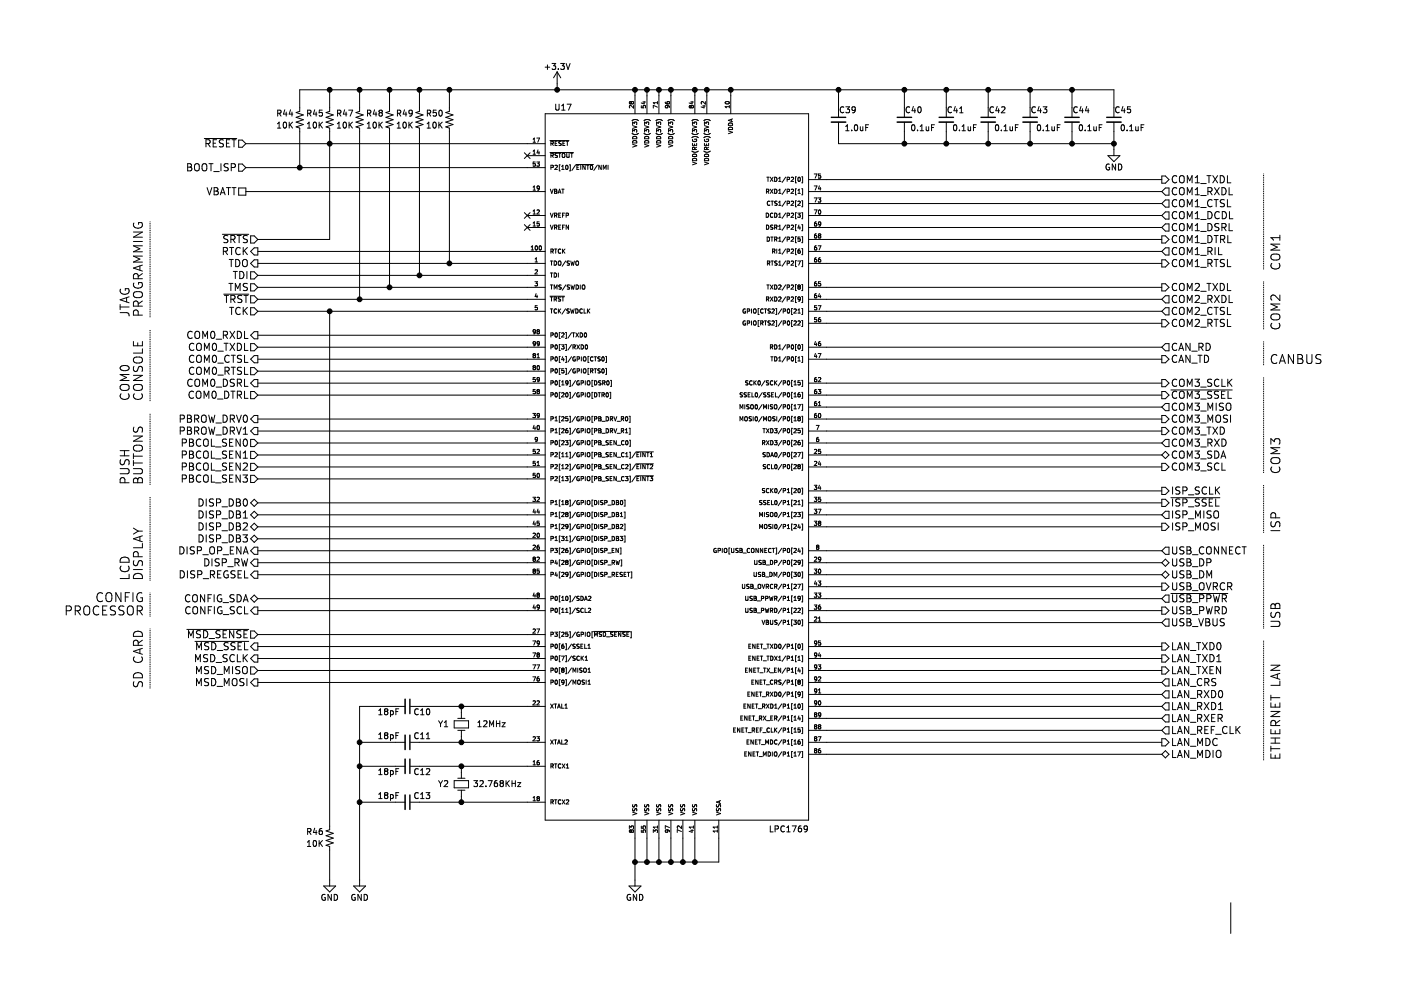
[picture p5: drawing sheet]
EESchema Schematic File Version 2
LIBS:my-maxim
LIBS:my-conn
LIBS:my-gates
LIBS:my-display
LIBS:my-cmos4000
LIBS:my-osc
LIBS:my-interface
LIBS:my-74xx
LIBS:my-ftdi
LIBS:my-microchip
LIBS:my-regul
LIBS:my-power
LIBS:my-nxp
LIBS:my-device
LIBS:squid-cache
EELAYER 25 0
EELAYER END
$Descr A4 11693 8268
encoding utf-8
Sheet 5 11
Title "SERIAL SQUID"
Date "2016-05-02"
Rev "-"
Comp "Tratech Solutions, Inc., Seoul, South Korea"
Comment1 "Email: rclott@tratechsol.com"
Comment2 "Author: Chris Lott"
Comment3 ""
Comment4 ""
$EndDescr
$Comp
L RES R49
U 1 1
P 3500 1000
F 0 "R49" H 3550 1050 50  0000 L CNN
F 1 "10K" H 3550 950 50  0000 L CNN
F 2 "Resistors_SMD:R_0805_HandSoldering" H 3500 1000 50  0001 C CNN
F 3 "" H 3500 1000 50  0000 C CNN
F 4 "36" H 0   0   50  0001 C CNN "FN"
F 5 "RES" H 0   0   50  0001 C CNN "Family"
F 6 "ROHM" H 0   0   50  0001 C CNN "MFR"
F 7 "MCR10ERTF1002" H 0   0   50  0001 C CNN "PN"
F 8 "Digikey" H 0   0   50  0001 C CNN "VENDOR"
F 9 "RHM10.0KCHCT-ND" H 0   0   50  0001 C CNN "VSN"
F 10 "10.0K" H 0   0   50  0001 C CNN "Value"
	1    3500 1000
	-1   0    0    -1  
$EndComp
$Comp
L RES R50
U 1 1
P 3750 1000
F 0 "R50" H 3800 1050 50  0000 L CNN
F 1 "10K" H 3800 950 50  0000 L CNN
F 2 "Resistors_SMD:R_0805_HandSoldering" H 3750 1000 50  0001 C CNN
F 3 "" H 3750 1000 50  0000 C CNN
F 4 "36" H 0   0   50  0001 C CNN "FN"
F 5 "RES" H 0   0   50  0001 C CNN "Family"
F 6 "ROHM" H 0   0   50  0001 C CNN "MFR"
F 7 "MCR10ERTF1002" H 0   0   50  0001 C CNN "PN"
F 8 "Digikey" H 0   0   50  0001 C CNN "VENDOR"
F 9 "RHM10.0KCHCT-ND" H 0   0   50  0001 C CNN "VSN"
F 10 "10.0K" H 0   0   50  0001 C CNN "Value"
	1    3750 1000
	-1   0    0    -1  
$EndComp
$Comp
L RES R48
U 1 1
P 3250 1000
F 0 "R48" H 3300 1050 50  0000 L CNN
F 1 "10K" H 3300 950 50  0000 L CNN
F 2 "Resistors_SMD:R_0805_HandSoldering" H 3250 1000 50  0001 C CNN
F 3 "" H 3250 1000 50  0000 C CNN
F 4 "36" H 0   0   50  0001 C CNN "FN"
F 5 "RES" H 0   0   50  0001 C CNN "Family"
F 6 "ROHM" H 0   0   50  0001 C CNN "MFR"
F 7 "MCR10ERTF1002" H 0   0   50  0001 C CNN "PN"
F 8 "Digikey" H 0   0   50  0001 C CNN "VENDOR"
F 9 "RHM10.0KCHCT-ND" H 0   0   50  0001 C CNN "VSN"
F 10 "10.0K" H 0   0   50  0001 C CNN "Value"
	1    3250 1000
	-1   0    0    -1  
$EndComp
$Comp
L RES R47
U 1 1
P 3000 1000
F 0 "R47" H 3050 1050 50  0000 L CNN
F 1 "10K" H 3050 950 50  0000 L CNN
F 2 "Resistors_SMD:R_0805_HandSoldering" H 3000 1000 50  0001 C CNN
F 3 "" H 3000 1000 50  0000 C CNN
F 4 "36" H 0   0   50  0001 C CNN "FN"
F 5 "RES" H 0   0   50  0001 C CNN "Family"
F 6 "ROHM" H 0   0   50  0001 C CNN "MFR"
F 7 "MCR10ERTF1002" H 0   0   50  0001 C CNN "PN"
F 8 "Digikey" H 0   0   50  0001 C CNN "VENDOR"
F 9 "RHM10.0KCHCT-ND" H 0   0   50  0001 C CNN "VSN"
F 10 "10.0K" H 0   0   50  0001 C CNN "Value"
	1    3000 1000
	-1   0    0    -1  
$EndComp
$Comp
L +3.3V #PWR057
U 1 1
P 4650 700
F 0 "#PWR057" H 4650 550 50  0001 C CNN
F 1 "+3.3V" H 4650 840 50  0000 C CNN
F 2 "" H 4650 700 50  0000 C CNN
F 3 "" H 4650 700 50  0000 C CNN
	1    4650 700 
	1    0    0    -1  
$EndComp
$Comp
L RES R45
U 1 1
P 2750 1000
F 0 "R45" H 2800 1050 50  0000 L CNN
F 1 "10K" H 2800 950 50  0000 L CNN
F 2 "Resistors_SMD:R_0805_HandSoldering" H 2750 1000 50  0001 C CNN
F 3 "" H 2750 1000 50  0000 C CNN
F 4 "36" H 0   0   50  0001 C CNN "FN"
F 5 "RES" H 0   0   50  0001 C CNN "Family"
F 6 "ROHM" H 0   0   50  0001 C CNN "MFR"
F 7 "MCR10ERTF1002" H 0   0   50  0001 C CNN "PN"
F 8 "Digikey" H 0   0   50  0001 C CNN "VENDOR"
F 9 "RHM10.0KCHCT-ND" H 0   0   50  0001 C CNN "VSN"
F 10 "10.0K" H 0   0   50  0001 C CNN "Value"
	1    2750 1000
	-1   0    0    -1  
$EndComp
$Comp
L Crystal_Small Y1
U 1 1
P 3850 6050
F 0 "Y1" V 3850 5900 50  0000 C CNN
F 1 "12MHz" V 3850 6300 50  0000 C CNN
F 2 "my-crystals:Crystal_SMD_5032_2Pads" H 3850 6050 50  0001 C CNN
F 3 "" H 3850 6050 50  0000 C CNN
F 4 "20" H 0   0   50  0001 C CNN "FN"
F 5 "OSC" H 0   0   50  0001 C CNN "Family"
F 6 "CTS FREQUENCY" H 0   0   50  0001 C CNN "MFR"
F 7 "445C35A12M00000" H 0   0   50  0001 C CNN "PN"
F 8 "Digikey" H 0   0   50  0001 C CNN "VENDOR"
F 9 "CTX1435CT-ND" H 0   0   50  0001 C CNN "VSN"
F 10 "12.000MHz" H 0   0   50  0001 C CNN "Value"
	1    3850 6050
	0    1    1    0   
$EndComp
$Comp
L LPC1769-SQUID U17
U 1 1
P 5700 3700
F 0 "U17" H 4700 6500 50  0000 C CNN
F 1 "LPC1769" H 6750 500 50  0000 R TNN
F 2 "my-housings-qfp:LQFP-100_14x14mm_Pitch0.5mm" H 5875 3475 50  0001 C CNN
F 3 "" H 5700 3700 50  0000 C CNN
F 4 "1" H 0   0   50  0001 C CNN "FN"
F 5 "IC" H 0   0   50  0001 C CNN "Family"
F 6 "NXP SEMICONDUCTOR" H 0   0   50  0001 C CNN "MFR"
F 7 "LPC1769FBD100" H 0   0   50  0001 C CNN "PN"
F 8 "Digikey" H 0   0   50  0001 C CNN "VENDOR"
F 9 "568-4966-ND" H 0   0   50  0001 C CNN "VSN"
F 10 "LPC1769" H 0   0   50  0001 C CNN "Value"
	1    5700 3700
	1    0    0    -1  
$EndComp
$Comp
L C_Small C10
U 1 1
P 3400 5900
F 0 "C10" V 3450 5950 50  0000 L CNN
F 1 "18pF" V 3450 5650 50  0000 L CNN
F 2 "Capacitors_SMD:C_0805_HandSoldering" H 3400 5900 50  0001 C CNN
F 3 "" H 3400 5900 50  0000 C CNN
F 4 "28" H 0   0   50  0001 C CNN "FN"
F 5 "CAP" H 0   0   50  0001 C CNN "Family"
F 6 "KEMET" H 0   0   50  0001 C CNN "MFR"
F 7 "C0805C180J5GACTU" H 0   0   50  0001 C CNN "PN"
F 8 "Digikey" H 0   0   50  0001 C CNN "VENDOR"
F 9 "399-1112-1-ND" H 0   0   50  0001 C CNN "VSN"
F 10 "18pF" H 0   0   50  0001 C CNN "Value"
	1    3400 5900
	0    1    1    0   
$EndComp
$Comp
L C_Small C11
U 1 1
P 3400 6200
F 0 "C11" V 3350 6250 50  0000 L CNN
F 1 "18pF" V 3350 5950 50  0000 L CNN
F 2 "Capacitors_SMD:C_0805_HandSoldering" H 3400 6200 50  0001 C CNN
F 3 "" H 3400 6200 50  0000 C CNN
F 4 "28" H 0   0   50  0001 C CNN "FN"
F 5 "CAP" H 0   0   50  0001 C CNN "Family"
F 6 "KEMET" H 0   0   50  0001 C CNN "MFR"
F 7 "C0805C180J5GACTU" H 0   0   50  0001 C CNN "PN"
F 8 "Digikey" H 0   0   50  0001 C CNN "VENDOR"
F 9 "399-1112-1-ND" H 0   0   50  0001 C CNN "VSN"
F 10 "18pF" H 0   0   50  0001 C CNN "Value"
	1    3400 6200
	0    1    1    0   
$EndComp
$Comp
L GND #PWR058
U 1 1
P 3000 7350
F 0 "#PWR058" H 3000 7100 50  0001 C CNN
F 1 "GND" H 3000 7200 50  0000 C CNN
F 2 "" H 3000 7350 50  0000 C CNN
F 3 "" H 3000 7350 50  0000 C CNN
	1    3000 7350
	1    0    0    -1  
$EndComp
$Comp
L Crystal_Small Y2
U 1 1
P 3850 6550
F 0 "Y2" V 3850 6400 50  0000 C CNN
F 1 "32.768KHz" V 3850 6850 50  0000 C CNN
F 2 "my-crystals:Crystal_SMD_3215_2Pads" H 3850 6550 50  0001 C CNN
F 3 "" H 3850 6550 50  0000 C CNN
F 4 "21" H 0   0   50  0001 C CNN "FN"
F 5 "OSC" H 0   0   50  0001 C CNN "Family"
F 6 "CTS FREQUENCY" H 0   0   50  0001 C CNN "MFR"
F 7 "TF322P32K7680" H 0   0   50  0001 C CNN "PN"
F 8 "Digikey" H 0   0   50  0001 C CNN "VENDOR"
F 9 "CTX1160CT-ND" H 0   0   50  0001 C CNN "VSN"
F 10 "32.768KHz" H 0   0   50  0001 C CNN "Value"
	1    3850 6550
	0    1    1    0   
$EndComp
$Comp
L C_Small C13
U 1 1
P 3400 6700
F 0 "C13" V 3350 6750 50  0000 L CNN
F 1 "18pF" V 3350 6450 50  0000 L CNN
F 2 "Capacitors_SMD:C_0805_HandSoldering" H 3400 6700 50  0001 C CNN
F 3 "" H 3400 6700 50  0000 C CNN
F 4 "28" H 0   0   50  0001 C CNN "FN"
F 5 "CAP" H 0   0   50  0001 C CNN "Family"
F 6 "KEMET" H 0   0   50  0001 C CNN "MFR"
F 7 "C0805C180J5GACTU" H 0   0   50  0001 C CNN "PN"
F 8 "Digikey" H 0   0   50  0001 C CNN "VENDOR"
F 9 "399-1112-1-ND" H 0   0   50  0001 C CNN "VSN"
F 10 "18pF" H 0   0   50  0001 C CNN "Value"
	1    3400 6700
	0    1    1    0   
$EndComp
$Comp
L C_Small C12
U 1 1
P 3400 6400
F 0 "C12" V 3450 6450 50  0000 L CNN
F 1 "18pF" V 3450 6150 50  0000 L CNN
F 2 "Capacitors_SMD:C_0805_HandSoldering" H 3400 6400 50  0001 C CNN
F 3 "" H 3400 6400 50  0000 C CNN
F 4 "28" H 0   0   50  0001 C CNN "FN"
F 5 "CAP" H 0   0   50  0001 C CNN "Family"
F 6 "KEMET" H 0   0   50  0001 C CNN "MFR"
F 7 "C0805C180J5GACTU" H 0   0   50  0001 C CNN "PN"
F 8 "Digikey" H 0   0   50  0001 C CNN "VENDOR"
F 9 "399-1112-1-ND" H 0   0   50  0001 C CNN "VSN"
F 10 "18pF" H 0   0   50  0001 C CNN "Value"
	1    3400 6400
	0    1    1    0   
$EndComp
$Comp
L GND #PWR059
U 1 1
P 5300 7350
F 0 "#PWR059" H 5300 7100 50  0001 C CNN
F 1 "GND" H 5300 7200 50  0000 C CNN
F 2 "" H 5300 7350 50  0000 C CNN
F 3 "" H 5300 7350 50  0000 C CNN
	1    5300 7350
	1    0    0    -1  
$EndComp
$Comp
L RES R46
U 1 1
P 2750 7000
F 0 "R46" H 2800 7050 50  0000 L CNN
F 1 "10K" H 2800 6950 50  0000 L CNN
F 2 "Resistors_SMD:R_0805_HandSoldering" H 2750 7000 50  0001 C CNN
F 3 "" H 2750 7000 50  0000 C CNN
F 4 "36" H 0   0   50  0001 C CNN "FN"
F 5 "RES" H 0   0   50  0001 C CNN "Family"
F 6 "ROHM" H 0   0   50  0001 C CNN "MFR"
F 7 "MCR10ERTF1002" H 0   0   50  0001 C CNN "PN"
F 8 "Digikey" H 0   0   50  0001 C CNN "VENDOR"
F 9 "RHM10.0KCHCT-ND" H 0   0   50  0001 C CNN "VSN"
F 10 "10.0K" H 0   0   50  0001 C CNN "Value"
	1    2750 7000
	-1   0    0    -1  
$EndComp
$Comp
L GND #PWR060
U 1 1
P 2750 7350
F 0 "#PWR060" H 2750 7100 50  0001 C CNN
F 1 "GND" H 2750 7200 50  0000 C CNN
F 2 "" H 2750 7350 50  0000 C CNN
F 3 "" H 2750 7350 50  0000 C CNN
	1    2750 7350
	1    0    0    -1  
$EndComp
$Comp
L RES R44
U 1 1
P 2500 1000
F 0 "R44" H 2550 1050 50  0000 L CNN
F 1 "10K" H 2550 950 50  0000 L CNN
F 2 "Resistors_SMD:R_0805_HandSoldering" H 2500 1000 50  0001 C CNN
F 3 "" H 2500 1000 50  0000 C CNN
F 4 "36" H 0   0   50  0001 C CNN "FN"
F 5 "RES" H 0   0   50  0001 C CNN "Family"
F 6 "ROHM" H 0   0   50  0001 C CNN "MFR"
F 7 "MCR10ERTF1002" H 0   0   50  0001 C CNN "PN"
F 8 "Digikey" H 0   0   50  0001 C CNN "VENDOR"
F 9 "RHM10.0KCHCT-ND" H 0   0   50  0001 C CNN "VSN"
F 10 "10.0K" H 0   0   50  0001 C CNN "Value"
	1    2500 1000
	-1   0    0    -1  
$EndComp
$Comp
L C_Small C40
U 1 1
P 7550 1000
F 0 "C40" H 7400 1050 50  0000 L BNN
F 1 "0.1uF" H 7500 900 50  0000 R BNN
F 2 "Capacitors_SMD:C_0805_HandSoldering" H 7550 1000 50  0001 C CNN
F 3 "" H 7550 1000 50  0000 C CNN
F 4 "25" H 0   0   50  0001 C CNN "FN"
F 5 "CAP" H 0   0   50  0001 C CNN "Family"
F 6 "KEMET" H 0   0   50  0001 C CNN "MFR"
F 7 "C0805C104K5RACTU" H 0   0   50  0001 C CNN "PN"
F 8 "Digikey" H 0   0   50  0001 C CNN "VENDOR"
F 9 "399-1170-1-ND" H 0   0   50  0001 C CNN "VSN"
F 10 "0.1uF" H 0   0   50  0001 C CNN "Value"
	1    7550 1000
	-1   0    0    -1  
$EndComp
$Comp
L C_Small C41
U 1 1
P 7900 1000
F 0 "C41" H 7750 1050 50  0000 L BNN
F 1 "0.1uF" H 7850 900 50  0000 R BNN
F 2 "Capacitors_SMD:C_0805_HandSoldering" H 7900 1000 50  0001 C CNN
F 3 "" H 7900 1000 50  0000 C CNN
F 4 "25" H 0   0   50  0001 C CNN "FN"
F 5 "CAP" H 0   0   50  0001 C CNN "Family"
F 6 "KEMET" H 0   0   50  0001 C CNN "MFR"
F 7 "C0805C104K5RACTU" H 0   0   50  0001 C CNN "PN"
F 8 "Digikey" H 0   0   50  0001 C CNN "VENDOR"
F 9 "399-1170-1-ND" H 0   0   50  0001 C CNN "VSN"
F 10 "0.1uF" H 0   0   50  0001 C CNN "Value"
	1    7900 1000
	-1   0    0    -1  
$EndComp
$Comp
L C_Small C44
U 1 1
P 8950 1000
F 0 "C44" H 8800 1050 50  0000 L BNN
F 1 "0.1uF" H 8900 900 50  0000 R BNN
F 2 "Capacitors_SMD:C_0805_HandSoldering" H 8950 1000 50  0001 C CNN
F 3 "" H 8950 1000 50  0000 C CNN
F 4 "25" H 0   0   50  0001 C CNN "FN"
F 5 "CAP" H 0   0   50  0001 C CNN "Family"
F 6 "KEMET" H 0   0   50  0001 C CNN "MFR"
F 7 "C0805C104K5RACTU" H 0   0   50  0001 C CNN "PN"
F 8 "Digikey" H 0   0   50  0001 C CNN "VENDOR"
F 9 "399-1170-1-ND" H 0   0   50  0001 C CNN "VSN"
F 10 "0.1uF" H 0   0   50  0001 C CNN "Value"
	1    8950 1000
	-1   0    0    -1  
$EndComp
$Comp
L C_Small C45
U 1 1
P 9300 1000
F 0 "C45" H 9150 1050 50  0000 L BNN
F 1 "0.1uF" H 9250 900 50  0000 R BNN
F 2 "Capacitors_SMD:C_0805_HandSoldering" H 9300 1000 50  0001 C CNN
F 3 "" H 9300 1000 50  0000 C CNN
F 4 "25" H 0   0   50  0001 C CNN "FN"
F 5 "CAP" H 0   0   50  0001 C CNN "Family"
F 6 "KEMET" H 0   0   50  0001 C CNN "MFR"
F 7 "C0805C104K5RACTU" H 0   0   50  0001 C CNN "PN"
F 8 "Digikey" H 0   0   50  0001 C CNN "VENDOR"
F 9 "399-1170-1-ND" H 0   0   50  0001 C CNN "VSN"
F 10 "0.1uF" H 0   0   50  0001 C CNN "Value"
	1    9300 1000
	-1   0    0    -1  
$EndComp
$Comp
L C_Small C42
U 1 1
P 8250 1000
F 0 "C42" H 8100 1050 50  0000 L BNN
F 1 "0.1uF" H 8200 900 50  0000 R BNN
F 2 "Capacitors_SMD:C_0805_HandSoldering" H 8250 1000 50  0001 C CNN
F 3 "" H 8250 1000 50  0000 C CNN
F 4 "25" H 0   0   50  0001 C CNN "FN"
F 5 "CAP" H 0   0   50  0001 C CNN "Family"
F 6 "KEMET" H 0   0   50  0001 C CNN "MFR"
F 7 "C0805C104K5RACTU" H 0   0   50  0001 C CNN "PN"
F 8 "Digikey" H 0   0   50  0001 C CNN "VENDOR"
F 9 "399-1170-1-ND" H 0   0   50  0001 C CNN "VSN"
F 10 "0.1uF" H 0   0   50  0001 C CNN "Value"
	1    8250 1000
	-1   0    0    -1  
$EndComp
$Comp
L C_Small C43
U 1 1
P 8600 1000
F 0 "C43" H 8450 1050 50  0000 L BNN
F 1 "0.1uF" H 8550 900 50  0000 R BNN
F 2 "Capacitors_SMD:C_0805_HandSoldering" H 8600 1000 50  0001 C CNN
F 3 "" H 8600 1000 50  0000 C CNN
F 4 "25" H 0   0   50  0001 C CNN "FN"
F 5 "CAP" H 0   0   50  0001 C CNN "Family"
F 6 "KEMET" H 0   0   50  0001 C CNN "MFR"
F 7 "C0805C104K5RACTU" H 0   0   50  0001 C CNN "PN"
F 8 "Digikey" H 0   0   50  0001 C CNN "VENDOR"
F 9 "399-1170-1-ND" H 0   0   50  0001 C CNN "VSN"
F 10 "0.1uF" H 0   0   50  0001 C CNN "Value"
	1    8600 1000
	-1   0    0    -1  
$EndComp
$Comp
L C_Small C39
U 1 1
P 7000 1000
F 0 "C39" H 6850 1050 50  0000 L BNN
F 1 "1.0uF" H 6950 900 50  0000 R BNN
F 2 "Capacitors_SMD:C_0805_HandSoldering" H 7000 1000 50  0001 C CNN
F 3 "" H 7000 1000 50  0000 C CNN
F 4 "27" H 0   0   50  0001 C CNN "FN"
F 5 "CAP" H 0   0   50  0001 C CNN "Family"
F 6 "KEMET" H 0   0   50  0001 C CNN "MFR"
F 7 "C0805C105K5RACTU" H 0   0   50  0001 C CNN "PN"
F 8 "Digikey" H 0   0   50  0001 C CNN "VENDOR"
F 9 "399-7409-1-ND" H 0   0   50  0001 C CNN "VSN"
F 10 "1.0uF" H 0   0   50  0001 C CNN "Value"
	1    7000 1000
	-1   0    0    -1  
$EndComp
$Comp
L GND #PWR061
U 1 1
P 9300 1250
F 0 "#PWR061" H 9300 1000 50  0001 C CNN
F 1 "GND" H 9300 1100 50  0000 C CNN
F 2 "" H 9300 1250 50  0000 C CNN
F 3 "" H 9300 1250 50  0000 C CNN
	1    9300 1250
	1    0    0    -1  
$EndComp
Text HLabel 2150 2800 0    60   Output ~ 0
COM0_RXDL
Text HLabel 2150 2900 0    60   Input ~ 0
COM0_TXDL
Text HLabel 2150 3000 0    60   Output ~ 0
COM0_CTSL
Text HLabel 2150 3100 0    60   Input ~ 0
COM0_RTSL
Text HLabel 2150 3200 0    60   Output ~ 0
COM0_DSRL
Text HLabel 2150 3300 0    60   Input ~ 0
COM0_DTRL
Text HLabel 9700 2200 2    60   Output ~ 0
COM1_RTSL
Text HLabel 9700 1500 2    60   Output ~ 0
COM1_TXDL
Text HLabel 9700 2000 2    60   Output ~ 0
COM1_DTRL
Text HLabel 9700 1900 2    60   Input ~ 0
COM1_DSRL
Text HLabel 9700 1600 2    60   Input ~ 0
COM1_RXDL
Text HLabel 9700 1700 2    60   Input ~ 0
COM1_CTSL
Text HLabel 9700 2100 2    60   Input ~ 0
COM1_RIL
Text HLabel 9700 1800 2    60   Input ~ 0
COM1_DCDL
Text HLabel 9700 2700 2    60   Output ~ 0
COM2_RTSL
Text HLabel 9700 2400 2    60   Output ~ 0
COM2_TXDL
Text HLabel 9700 2500 2    60   Input ~ 0
COM2_RXDL
Text HLabel 9700 2600 2    60   Input ~ 0
COM2_CTSL
Text HLabel 9700 3500 2    60   Output ~ 0
COM3_MOSI
Text HLabel 9700 3200 2    60   Output ~ 0
COM3_SCLK
Text HLabel 9700 3300 2    60   Output ~ 0
~COM3_SSEL
Text HLabel 9700 3400 2    60   Input ~ 0
COM3_MISO
Text HLabel 9700 3700 2    60   Input ~ 0
COM3_RXD
Text HLabel 9700 3800 2    60   BiDi ~ 0
COM3_SDA
Text HLabel 9700 3900 2    60   Output ~ 0
COM3_SCL
Text HLabel 9700 3600 2    60   Output ~ 0
COM3_TXD
Text HLabel 9700 2900 2    60   Input ~ 0
CAN_RD
Text HLabel 9700 3000 2    60   Output ~ 0
CAN_TD
Text Notes 1200 3350 1    75   ~ 0
COM0\nCONSOLE
Text HLabel 9700 5400 2    60   Output ~ 0
LAN_TXD0
Text HLabel 9700 5500 2    60   Output ~ 0
LAN_TXD1
Text HLabel 9700 5800 2    60   Input ~ 0
LAN_RXD0
Text HLabel 9700 5600 2    60   Output ~ 0
LAN_TXEN
Text HLabel 9700 5900 2    60   Input ~ 0
LAN_RXD1
Text HLabel 9700 5700 2    60   Input ~ 0
LAN_CRS
Text HLabel 9700 6000 2    60   Input ~ 0
LAN_RXER
Text HLabel 9700 6100 2    60   Input ~ 0
LAN_REF_CLK
Text HLabel 9700 6200 2    60   Output ~ 0
LAN_MDC
Text HLabel 9700 6300 2    60   BiDi ~ 0
LAN_MDIO
Text HLabel 2050 1400 0    60   Input ~ 0
BOOT_ISP
Text HLabel 2150 4000 0    60   Input ~ 0
PBCOL_SEN3
Text HLabel 2150 3900 0    60   Input ~ 0
PBCOL_SEN2
Text HLabel 2150 3700 0    60   Input ~ 0
PBCOL_SEN0
Text HLabel 2150 3800 0    60   Input ~ 0
PBCOL_SEN1
Text HLabel 2150 3500 0    60   Output ~ 0
PBROW_DRV0
Text HLabel 2150 3600 0    60   Output ~ 0
PBROW_DRV1
Text HLabel 2150 2500 0    60   Input ~ 0
~TRST
Text HLabel 2150 2000 0    60   Input ~ 0
~SRTS
Text HLabel 2150 2200 0    60   Output ~ 0
TDO
Text HLabel 2150 2300 0    60   Input ~ 0
TDI
Text HLabel 2150 2400 0    60   Input ~ 0
TMS
Text HLabel 2150 2600 0    60   Input ~ 0
TCK
Text HLabel 2150 2100 0    60   Output ~ 0
RTCK
Text HLabel 2050 1200 0    60   Input ~ 0
~RESET
Text HLabel 2150 4200 0    60   BiDi ~ 0
DISP_DB0
Text HLabel 2150 4300 0    60   BiDi ~ 0
DISP_DB1
Text HLabel 2150 4400 0    60   BiDi ~ 0
DISP_DB2
Text HLabel 2150 4500 0    60   BiDi ~ 0
DISP_DB3
Text HLabel 2150 4600 0    60   Output ~ 0
DISP_OP_ENA
Text HLabel 2150 4700 0    60   Output ~ 0
DISP_RW
Text HLabel 2150 4800 0    60   Output ~ 0
DISP_REGSEL
Text HLabel 9700 4100 2    60   Output ~ 0
ISP_SCLK
Text HLabel 9700 4200 2    60   Output ~ 0
~ISP_SSEL
Text HLabel 9700 4300 2    60   Input ~ 0
ISP_MISO
Text HLabel 9700 4400 2    60   Output ~ 0
ISP_MOSI
Text HLabel 2150 5000 0    60   BiDi ~ 0
CONFIG_SDA
Text HLabel 2150 5100 0    60   Output ~ 0
CONFIG_SCL
Text HLabel 2150 5700 0    60   Output ~ 0
MSD_MOSI
Text HLabel 2150 5500 0    60   Output ~ 0
MSD_SCLK
Text HLabel 2150 5400 0    60   Output ~ 0
~MSD_SSEL
Text HLabel 2150 5600 0    60   Input ~ 0
MSD_MISO
Text HLabel 9700 5100 2    60   Output ~ 0
USB_PWRD
Text HLabel 9700 5000 2    60   Input ~ 0
~USB_PPWR
Text HLabel 9700 4900 2    60   Output ~ 0
USB_OVRCR
Text HLabel 9700 4600 2    60   Input ~ 0
USB_CONNECT
Text HLabel 9700 5200 2    60   Input ~ 0
USB_VBUS
Text HLabel 9700 4700 2    60   BiDi ~ 0
USB_DP
Text HLabel 9700 4800 2    60   BiDi ~ 0
USB_DM
Text HLabel 2050 1600 0    60   UnSpc ~ 0
VBATT
Text HLabel 2150 5300 0    60   Input ~ 0
~MSD_SENSE
Text Notes 1200 4050 1    75   ~ 0
PUSH\nBUTTONS
Text Notes 1200 4850 1    75   ~ 0
LCD\nDISPLAY
Text Notes 1200 5750 1    75   ~ 0
SD CARD
Text Notes 1200 5150 2    75   ~ 0
CONFIG\nPROCESSOR
Text Notes 1200 2650 1    75   ~ 0
JTAG\nPROGRAMMING
Text Notes 10700 1950 3    75   ~ 0
COM1
Text Notes 10700 2450 3    75   ~ 0
COM2
Text Notes 10600 3050 0    75   ~ 0
CANBUS
Text Notes 10700 3650 3    75   ~ 0
COM3
Text Notes 10700 4450 1    75   ~ 0
ISP
Text Notes 10700 5250 1    75   ~ 0
USB
Text Notes 10700 6350 1    75   ~ 0
ETHERNET LAN
Wire Notes Line
	1250 3350 1250 2750
Wire Wire Line
	2150 2300 4400 2300
Wire Wire Line
	3500 1100 3500 2300
Wire Wire Line
	2150 2200 4400 2200
Wire Wire Line
	3750 1100 3750 2200
Wire Wire Line
	4400 2100 2150 2100
Wire Wire Line
	2150 2400 4400 2400
Wire Wire Line
	3250 1100 3250 2400
Wire Wire Line
	2150 2600 4400 2600
Wire Wire Line
	2150 2500 4400 2500
Wire Wire Line
	3000 1100 3000 2500
Wire Wire Line
	3000 750  3000 900 
Wire Wire Line
	2500 750  9300 750 
Wire Wire Line
	3250 900  3250 750 
Wire Wire Line
	3500 900  3500 750 
Wire Wire Line
	3750 900  3750 750 
Wire Wire Line
	2050 1200 4400 1200
Wire Wire Line
	2750 900  2750 750 
Wire Wire Line
	2750 1100 2750 2000
Wire Wire Line
	2750 2000 2150 2000
Wire Wire Line
	2150 2800 4400 2800
Wire Wire Line
	2150 2900 4400 2900
Wire Wire Line
	2150 3000 4400 3000
Wire Wire Line
	2150 3100 4400 3100
Wire Wire Line
	2150 3200 4400 3200
Wire Wire Line
	2150 3300 4400 3300
Wire Wire Line
	2150 3500 4400 3500
Wire Wire Line
	2150 3600 4400 3600
Wire Wire Line
	2150 3700 4400 3700
Wire Wire Line
	2150 3800 4400 3800
Wire Wire Line
	2150 3900 4400 3900
Wire Wire Line
	2150 4000 4400 4000
Wire Wire Line
	2150 4200 4400 4200
Wire Wire Line
	2150 4300 4400 4300
Wire Wire Line
	2150 4400 4400 4400
Wire Wire Line
	2150 4500 4400 4500
Wire Wire Line
	2150 4600 4400 4600
Wire Wire Line
	2150 4700 4400 4700
Wire Wire Line
	2150 4800 4400 4800
Wire Wire Line
	2150 5000 4400 5000
Wire Wire Line
	2150 5100 4400 5100
Wire Wire Line
	2150 5400 4400 5400
Wire Wire Line
	2150 5500 4400 5500
Wire Wire Line
	2150 5600 4400 5600
Wire Wire Line
	2150 5700 4400 5700
Wire Wire Line
	6900 1500 9700 1500
Wire Wire Line
	6900 1600 9700 1600
Wire Wire Line
	6900 1700 9700 1700
Wire Wire Line
	6900 1800 9700 1800
Wire Wire Line
	6900 1900 9700 1900
Wire Wire Line
	6900 2000 9700 2000
Wire Wire Line
	6900 2100 9700 2100
Wire Wire Line
	6900 2200 9700 2200
Wire Wire Line
	6900 2400 9700 2400
Wire Wire Line
	6900 2500 9700 2500
Wire Wire Line
	6900 2600 9700 2600
Wire Wire Line
	6900 2700 9700 2700
Wire Wire Line
	6900 2900 9700 2900
Wire Wire Line
	6900 3000 9700 3000
Wire Wire Line
	6900 3200 9700 3200
Wire Wire Line
	6900 3300 9700 3300
Wire Wire Line
	6900 3400 9700 3400
Wire Wire Line
	6900 3500 9700 3500
Wire Wire Line
	6900 3600 9700 3600
Wire Wire Line
	6900 3700 9700 3700
Wire Wire Line
	6900 3800 9700 3800
Wire Wire Line
	6900 3900 9700 3900
Wire Wire Line
	6900 4100 9700 4100
Wire Wire Line
	6900 4200 9700 4200
Wire Wire Line
	6900 4300 9700 4300
Wire Wire Line
	6900 4400 9700 4400
Wire Wire Line
	6900 4600 9700 4600
Wire Wire Line
	6900 4700 9700 4700
Wire Wire Line
	6900 4900 9700 4900
Wire Wire Line
	6900 5000 9700 5000
Wire Wire Line
	6900 5100 9700 5100
Wire Wire Line
	6900 5200 9700 5200
Wire Wire Line
	6900 5400 9700 5400
Wire Wire Line
	6900 5500 9700 5500
Wire Wire Line
	6900 5600 9700 5600
Wire Wire Line
	6900 5700 9700 5700
Wire Wire Line
	6900 5800 9700 5800
Wire Wire Line
	6900 5900 9700 5900
Wire Wire Line
	6900 6000 9700 6000
Wire Wire Line
	6900 6100 9700 6100
Wire Wire Line
	6900 6200 9700 6200
Wire Wire Line
	6900 6300 9700 6300
Wire Wire Line
	3850 5950 3850 5900
Wire Wire Line
	3500 5900 4400 5900
Wire Wire Line
	3850 6150 3850 6200
Wire Wire Line
	3500 6200 4400 6200
Wire Wire Line
	3300 5900 3000 5900
Wire Wire Line
	3000 5900 3000 7350
Wire Wire Line
	3300 6200 3000 6200
Wire Wire Line
	3500 6400 4400 6400
Wire Wire Line
	3850 6450 3850 6400
Wire Wire Line
	3850 6650 3850 6700
Wire Wire Line
	3500 6700 4400 6700
Wire Wire Line
	3300 6400 3000 6400
Wire Wire Line
	3300 6700 3000 6700
Wire Wire Line
	5300 7000 5300 7350
Wire Wire Line
	5300 7200 6000 7200
Wire Wire Line
	6000 7200 6000 7000
Wire Wire Line
	5400 7000 5400 7200
Wire Wire Line
	5500 7000 5500 7200
Wire Wire Line
	5600 7000 5600 7200
Wire Wire Line
	5700 7000 5700 7200
Wire Wire Line
	5800 7000 5800 7200
Wire Wire Line
	2050 1400 4400 1400
Wire Wire Line
	2750 2600 2750 6900
Wire Wire Line
	2750 7100 2750 7350
Wire Wire Line
	2500 900  2500 750 
Wire Wire Line
	2500 1100 2500 1400
Wire Wire Line
	4650 750  4650 700 
Wire Wire Line
	5300 800  5300 750 
Wire Wire Line
	5400 800  5400 750 
Wire Wire Line
	5500 800  5500 750 
Wire Wire Line
	5600 800  5600 750 
Wire Wire Line
	5800 800  5800 750 
Wire Wire Line
	5900 750  5900 800 
Wire Wire Line
	6100 750  6100 800 
Wire Wire Line
	2050 1600 4400 1600
Wire Wire Line
	6900 4800 9700 4800
Wire Wire Line
	2150 5300 4400 5300
Wire Wire Line
	7000 1100 7000 1200
Wire Wire Line
	7000 1200 9300 1200
Wire Wire Line
	9300 1100 9300 1250
Wire Wire Line
	8950 1100 8950 1200
Wire Wire Line
	8600 1100 8600 1200
Wire Wire Line
	8250 1100 8250 1200
Wire Wire Line
	7900 1100 7900 1200
Wire Wire Line
	7550 1100 7550 1200
Wire Wire Line
	7000 750  7000 900 
Wire Wire Line
	9300 750  9300 900 
Wire Wire Line
	8950 900  8950 750 
Wire Wire Line
	8600 900  8600 750 
Wire Wire Line
	8250 900  8250 750 
Wire Wire Line
	7900 900  7900 750 
Wire Wire Line
	7550 900  7550 750 
Wire Notes Line
	1250 4050 1250 3450
Wire Notes Line
	1250 4850 1250 4150
Wire Notes Line
	1250 5750 1250 5250
Wire Notes Line
	1250 5150 1250 4950
Wire Notes Line
	1250 2650 1250 1850
Wire Notes Line
	10550 2250 10550 1450
Wire Notes Line
	10550 2750 10550 2350
Wire Notes Line
	10550 3050 10550 2850
Wire Notes Line
	10550 3950 10550 3150
Wire Notes Line
	10550 4450 10550 4050
Wire Notes Line
	10550 5250 10550 4550
Wire Notes Line
	10550 6350 10550 5350
Connection ~ 3500 2300
Connection ~ 3750 2200
Connection ~ 3250 2400
Connection ~ 3000 2500
Connection ~ 3250 750 
Connection ~ 3500 750 
Connection ~ 3750 750 
Connection ~ 3000 750 
Connection ~ 2750 1200
Connection ~ 3850 5900
Connection ~ 3850 6200
Connection ~ 3000 6200
Connection ~ 3850 6400
Connection ~ 3850 6700
Connection ~ 3000 6400
Connection ~ 3000 6700
Connection ~ 5400 7200
Connection ~ 5500 7200
Connection ~ 5600 7200
Connection ~ 5700 7200
Connection ~ 5800 7200
Connection ~ 5300 7200
Connection ~ 2750 2600
Connection ~ 2750 750 
Connection ~ 2500 1400
Connection ~ 4650 750 
Connection ~ 5300 750 
Connection ~ 5400 750 
Connection ~ 5500 750 
Connection ~ 5600 750 
Connection ~ 5800 750 
Connection ~ 5900 750 
Connection ~ 8950 1200
Connection ~ 8600 1200
Connection ~ 8250 1200
Connection ~ 7900 1200
Connection ~ 7550 1200
Connection ~ 6100 750 
Connection ~ 7000 750 
Connection ~ 8950 750 
Connection ~ 8600 750 
Connection ~ 8250 750 
Connection ~ 7900 750 
Connection ~ 7550 750 
Connection ~ 9300 1200
NoConn ~ 4400 1300
NoConn ~ 4400 1800
NoConn ~ 4400 1900
$EndSCHEMATC
